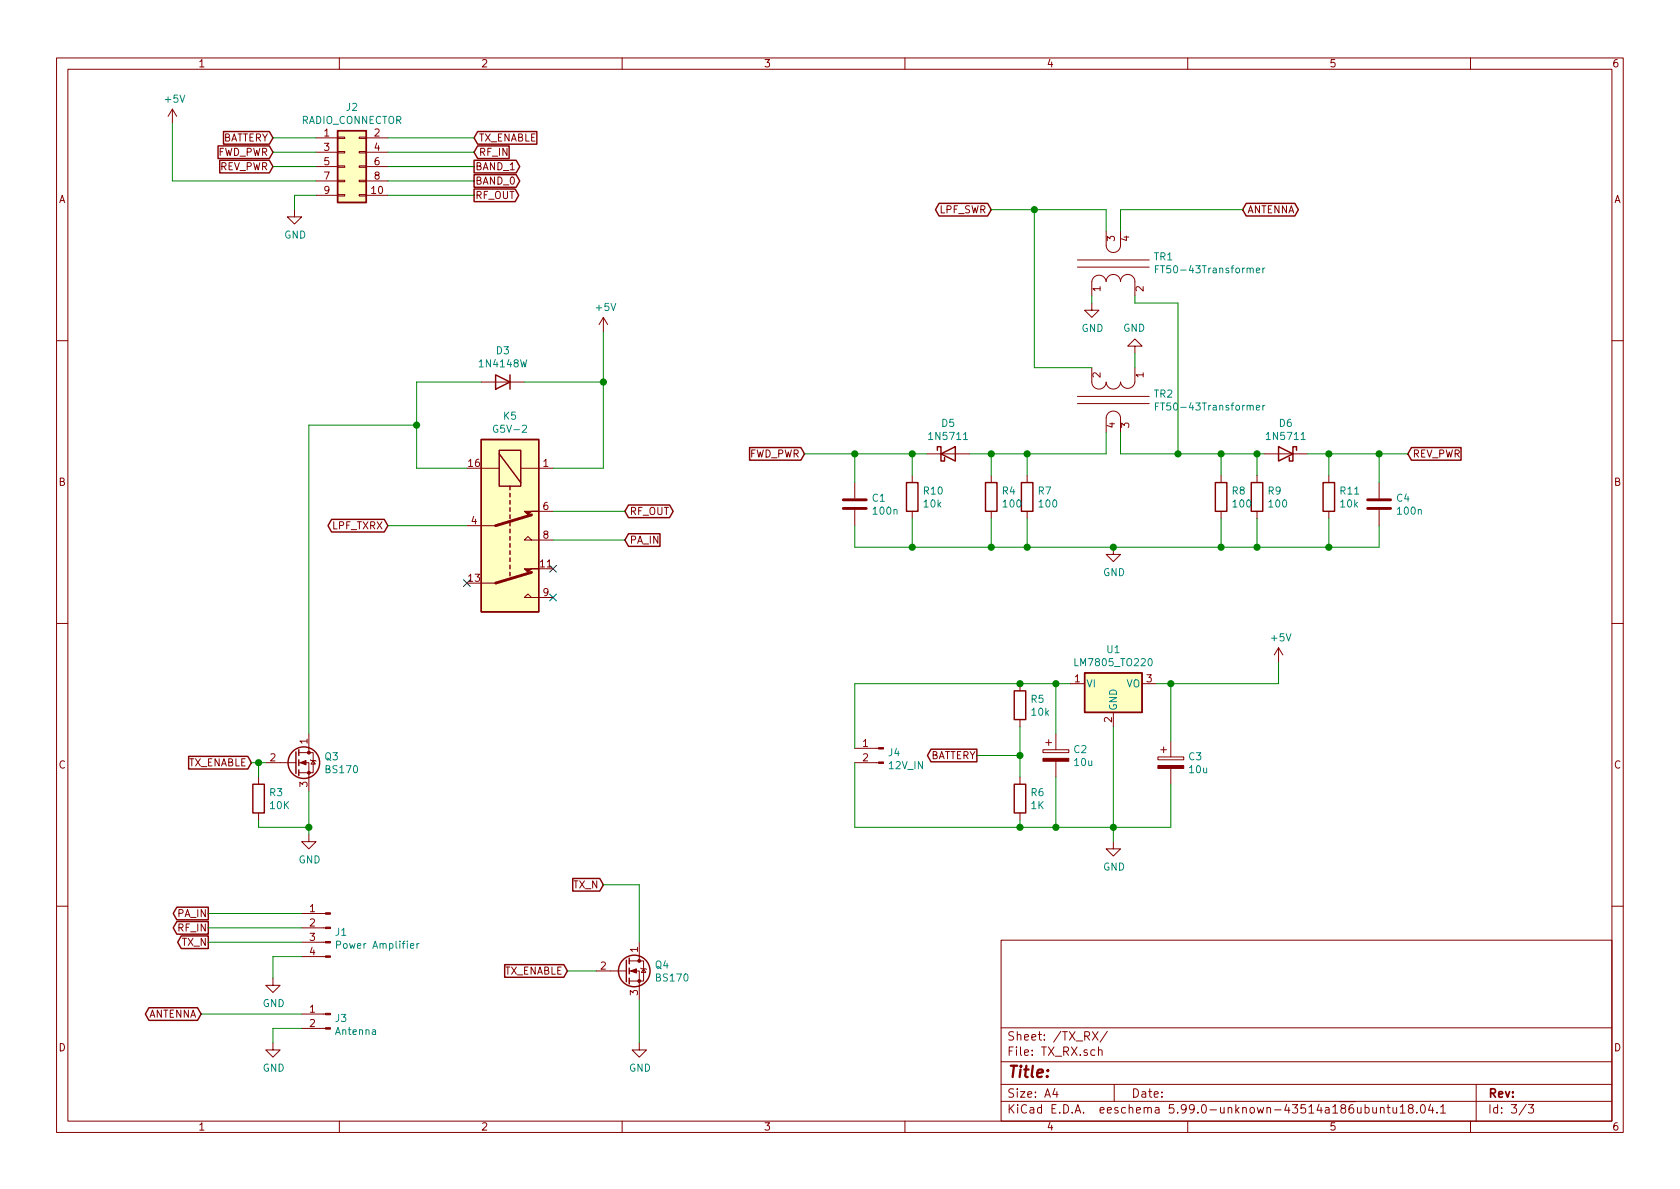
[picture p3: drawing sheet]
EESchema Schematic File Version 5
EELAYER 30 0
EELAYER END
$Descr A4 11693 8268
encoding utf-8
Sheet 3 3
Title ""
Date ""
Rev ""
Comp ""
Comment1 ""
Comment2 ""
Comment3 ""
Comment4 ""
Comment5 ""
Comment6 ""
Comment7 ""
Comment8 ""
Comment9 ""
$EndDescr
Connection ~ 1800 5300
Connection ~ 2150 5750
Connection ~ 2900 2950
Connection ~ 4200 2650
Connection ~ 5950 3150
Connection ~ 6350 3150
Connection ~ 6350 3800
Connection ~ 6900 3150
Connection ~ 6900 3800
Connection ~ 7100 4750
Connection ~ 7100 5250
Connection ~ 7100 5750
Connection ~ 7150 3150
Connection ~ 7150 3800
Connection ~ 7200 1450
Connection ~ 7350 4750
Connection ~ 7350 5750
Connection ~ 7750 3800
Connection ~ 7750 5750
Connection ~ 8150 4750
Connection ~ 8200 3150
Connection ~ 8500 3150
Connection ~ 8500 3800
Connection ~ 8750 3150
Connection ~ 8750 3800
Connection ~ 9250 3150
Connection ~ 9250 3800
Connection ~ 9600 3150
NoConn ~ 3850 3950
NoConn ~ 3850 4150
NoConn ~ 3250 4050
Wire Wire Line
	1200 1250 1200 850 
Wire Wire Line
	1200 1250 2200 1250
Wire Wire Line
	1400 7050 2100 7050
Wire Wire Line
	1450 6350 2100 6350
Wire Wire Line
	1450 6450 2100 6450
Wire Wire Line
	1450 6550 2100 6550
Wire Wire Line
	1750 5300 1800 5300
Wire Wire Line
	1800 5300 1800 5400
Wire Wire Line
	1800 5300 1850 5300
Wire Wire Line
	1800 5700 1800 5750
Wire Wire Line
	1800 5750 2150 5750
Wire Wire Line
	1900 950  2200 950 
Wire Wire Line
	1900 1050 2200 1050
Wire Wire Line
	1900 1150 2200 1150
Wire Wire Line
	1900 6650 2100 6650
Wire Wire Line
	1900 6800 1900 6650
Wire Wire Line
	1900 7150 2100 7150
Wire Wire Line
	1900 7250 1900 7150
Wire Wire Line
	2050 1350 2200 1350
Wire Wire Line
	2050 1450 2050 1350
Wire Wire Line
	2150 2950 2900 2950
Wire Wire Line
	2150 5100 2150 2950
Wire Wire Line
	2150 5500 2150 5750
Wire Wire Line
	2150 5750 2150 5800
Wire Wire Line
	2700 950  3300 950 
Wire Wire Line
	2700 1050 3300 1050
Wire Wire Line
	2700 1150 3300 1150
Wire Wire Line
	2700 1250 3300 1250
Wire Wire Line
	2700 1350 3300 1350
Wire Wire Line
	2700 3650 3250 3650
Wire Wire Line
	2900 2650 3350 2650
Wire Wire Line
	2900 2950 2900 2650
Wire Wire Line
	2900 3250 2900 2950
Wire Wire Line
	3250 3250 2900 3250
Wire Wire Line
	3650 2650 4200 2650
Wire Wire Line
	3850 3250 4200 3250
Wire Wire Line
	3850 3550 4350 3550
Wire Wire Line
	3850 3750 4350 3750
Wire Wire Line
	3950 6750 4150 6750
Wire Wire Line
	4200 2300 4200 2650
Wire Wire Line
	4200 2650 4200 3250
Wire Wire Line
	4450 6150 4200 6150
Wire Wire Line
	4450 6550 4450 6150
Wire Wire Line
	4450 6950 4450 7250
Wire Wire Line
	5600 3150 5950 3150
Wire Wire Line
	5950 3150 6350 3150
Wire Wire Line
	5950 3350 5950 3150
Wire Wire Line
	5950 3650 5950 3800
Wire Wire Line
	5950 3800 6350 3800
Wire Wire Line
	5950 4750 5950 5200
Wire Wire Line
	5950 4750 7100 4750
Wire Wire Line
	5950 5750 5950 5300
Wire Wire Line
	6350 3150 6350 3300
Wire Wire Line
	6350 3150 6450 3150
Wire Wire Line
	6350 3600 6350 3800
Wire Wire Line
	6350 3800 6900 3800
Wire Wire Line
	6750 3150 6900 3150
Wire Wire Line
	6800 5250 7100 5250
Wire Wire Line
	6900 1450 7200 1450
Wire Wire Line
	6900 3150 6900 3300
Wire Wire Line
	6900 3150 7150 3150
Wire Wire Line
	6900 3600 6900 3800
Wire Wire Line
	6900 3800 7150 3800
Wire Wire Line
	7100 4750 7350 4750
Wire Wire Line
	7100 5050 7100 5250
Wire Wire Line
	7100 5250 7100 5400
Wire Wire Line
	7100 5750 5950 5750
Wire Wire Line
	7100 5750 7100 5700
Wire Wire Line
	7150 3150 7150 3300
Wire Wire Line
	7150 3150 7700 3150
Wire Wire Line
	7150 3600 7150 3800
Wire Wire Line
	7150 3800 7750 3800
Wire Wire Line
	7200 1450 7200 2550
Wire Wire Line
	7200 1450 7700 1450
Wire Wire Line
	7350 4750 7350 5100
Wire Wire Line
	7350 4750 7450 4750
Wire Wire Line
	7350 5400 7350 5750
Wire Wire Line
	7350 5750 7100 5750
Wire Wire Line
	7600 2050 7600 2100
Wire Wire Line
	7600 2550 7200 2550
Wire Wire Line
	7700 1450 7700 1600
Wire Wire Line
	7700 3150 7700 3000
Wire Wire Line
	7750 3800 8500 3800
Wire Wire Line
	7750 5050 7750 5750
Wire Wire Line
	7750 5750 7350 5750
Wire Wire Line
	7750 5750 7750 5850
Wire Wire Line
	7800 1450 8650 1450
Wire Wire Line
	7800 1600 7800 1450
Wire Wire Line
	7800 3000 7800 3150
Wire Wire Line
	7800 3150 8200 3150
Wire Wire Line
	7900 2050 7900 2100
Wire Wire Line
	7900 2100 8200 2100
Wire Wire Line
	7900 2450 7900 2550
Wire Wire Line
	8050 4750 8150 4750
Wire Wire Line
	8150 4750 8150 5150
Wire Wire Line
	8150 4750 8900 4750
Wire Wire Line
	8150 5450 8150 5750
Wire Wire Line
	8150 5750 7750 5750
Wire Wire Line
	8200 2100 8200 3150
Wire Wire Line
	8200 3150 8500 3150
Wire Wire Line
	8500 3150 8500 3300
Wire Wire Line
	8500 3150 8750 3150
Wire Wire Line
	8500 3600 8500 3800
Wire Wire Line
	8500 3800 8750 3800
Wire Wire Line
	8750 3150 8750 3300
Wire Wire Line
	8750 3150 8800 3150
Wire Wire Line
	8750 3600 8750 3800
Wire Wire Line
	8750 3800 9250 3800
Wire Wire Line
	8900 4600 8900 4750
Wire Wire Line
	9100 3150 9250 3150
Wire Wire Line
	9250 3150 9250 3300
Wire Wire Line
	9250 3150 9600 3150
Wire Wire Line
	9250 3600 9250 3800
Wire Wire Line
	9250 3800 9600 3800
Wire Wire Line
	9600 3150 9600 3350
Wire Wire Line
	9600 3150 9800 3150
Wire Wire Line
	9600 3800 9600 3650
Text GLabel 1400 7050 0    50   BiDi ~ 0
ANTENNA
Text GLabel 1450 6350 0    50   Output ~ 0
PA_IN
Text GLabel 1450 6450 0    50   Output ~ 0
RF_IN
Text GLabel 1450 6550 0    50   Output ~ 0
TX_N
Text GLabel 1750 5300 0    50   Input ~ 0
TX_ENABLE
Text GLabel 1900 950  0    50   Input ~ 0
BATTERY
Text GLabel 1900 1050 0    50   Input ~ 0
FWD_PWR
Text GLabel 1900 1150 0    50   Input ~ 0
REV_PWR
Text GLabel 2700 3650 0    50   BiDi ~ 0
LPF_TXRX
Text GLabel 3300 950  2    50   Input ~ 0
TX_ENABLE
Text GLabel 3300 1050 2    50   Input ~ 0
RF_IN
Text GLabel 3300 1150 2    50   Output ~ 0
BAND_1
Text GLabel 3300 1250 2    50   Output ~ 0
BAND_0
Text GLabel 3300 1350 2    50   Output ~ 0
RF_OUT
Text GLabel 3950 6750 0    50   Input ~ 0
TX_ENABLE
Text GLabel 4200 6150 0    50   Input ~ 0
TX_N
Text GLabel 4350 3550 2    50   BiDi ~ 0
RF_OUT
Text GLabel 4350 3750 2    50   Input ~ 0
PA_IN
Text GLabel 5600 3150 0    50   Input ~ 0
FWD_PWR
Text GLabel 6800 5250 0    50   Output ~ 0
BATTERY
Text GLabel 6900 1450 0    50   BiDi ~ 0
LPF_SWR
Text GLabel 8650 1450 2    50   BiDi ~ 0
ANTENNA
Text GLabel 9800 3150 2    50   Input ~ 0
REV_PWR
$Comp
L power:+5V #PWR0117
U 1 1
P 1200 850
F 0 "#PWR0117" H 1200 700 50  0001 C CNN
F 1 "+5V" H 1215 1023 50  0000 C CNN
F 2 "" H 1200 850 50  0001 C CNN
F 3 "" H 1200 850 50  0001 C CNN
	1    1200 850 
	1    0    0    -1  
$EndComp
$Comp
L power:+5V #PWR0115
U 1 1
P 4200 2300
F 0 "#PWR0115" H 4200 2150 50  0001 C CNN
F 1 "+5V" H 4215 2473 50  0000 C CNN
F 2 "" H 4200 2300 50  0001 C CNN
F 3 "" H 4200 2300 50  0001 C CNN
	1    4200 2300
	1    0    0    -1  
$EndComp
$Comp
L power:+5V #PWR0116
U 1 1
P 8900 4600
F 0 "#PWR0116" H 8900 4450 50  0001 C CNN
F 1 "+5V" H 8915 4773 50  0000 C CNN
F 2 "" H 8900 4600 50  0001 C CNN
F 3 "" H 8900 4600 50  0001 C CNN
	1    8900 4600
	1    0    0    -1  
$EndComp
$Comp
L power:GND #PWR0105
U 1 1
P 1900 6800
F 0 "#PWR0105" H 1900 6550 50  0001 C CNN
F 1 "GND" H 1905 6627 50  0000 C CNN
F 2 "" H 1900 6800 50  0001 C CNN
F 3 "" H 1900 6800 50  0001 C CNN
	1    1900 6800
	1    0    0    -1  
$EndComp
$Comp
L power:GND #PWR0106
U 1 1
P 1900 7250
F 0 "#PWR0106" H 1900 7000 50  0001 C CNN
F 1 "GND" H 1905 7077 50  0000 C CNN
F 2 "" H 1900 7250 50  0001 C CNN
F 3 "" H 1900 7250 50  0001 C CNN
	1    1900 7250
	1    0    0    -1  
$EndComp
$Comp
L power:GND #PWR065
U 1 1
P 2050 1450
F 0 "#PWR065" H 2050 1200 50  0001 C CNN
F 1 "GND" H 2055 1277 50  0000 C CNN
F 2 "" H 2050 1450 50  0001 C CNN
F 3 "" H 2050 1450 50  0001 C CNN
	1    2050 1450
	1    0    0    -1  
$EndComp
$Comp
L power:GND #PWR0114
U 1 1
P 2150 5800
F 0 "#PWR0114" H 2150 5550 50  0001 C CNN
F 1 "GND" H 2155 5627 50  0000 C CNN
F 2 "" H 2150 5800 50  0001 C CNN
F 3 "" H 2150 5800 50  0001 C CNN
	1    2150 5800
	1    0    0    -1  
$EndComp
$Comp
L power:GND #PWR0107
U 1 1
P 4450 7250
F 0 "#PWR0107" H 4450 7000 50  0001 C CNN
F 1 "GND" H 4455 7077 50  0000 C CNN
F 2 "" H 4450 7250 50  0001 C CNN
F 3 "" H 4450 7250 50  0001 C CNN
	1    4450 7250
	1    0    0    -1  
$EndComp
$Comp
L power:GND #PWR0110
U 1 1
P 7600 2100
F 0 "#PWR0110" H 7600 1850 50  0001 C CNN
F 1 "GND" H 7605 1927 50  0000 C CNN
F 2 "" H 7600 2100 50  0001 C CNN
F 3 "" H 7600 2100 50  0001 C CNN
	1    7600 2100
	1    0    0    -1  
$EndComp
$Comp
L power:GND #PWR0108
U 1 1
P 7750 3800
F 0 "#PWR0108" H 7750 3550 50  0001 C CNN
F 1 "GND" H 7755 3627 50  0000 C CNN
F 2 "" H 7750 3800 50  0001 C CNN
F 3 "" H 7750 3800 50  0001 C CNN
	1    7750 3800
	1    0    0    -1  
$EndComp
$Comp
L power:GND #PWR0111
U 1 1
P 7750 5850
F 0 "#PWR0111" H 7750 5600 50  0001 C CNN
F 1 "GND" H 7755 5677 50  0000 C CNN
F 2 "" H 7750 5850 50  0001 C CNN
F 3 "" H 7750 5850 50  0001 C CNN
	1    7750 5850
	1    0    0    -1  
$EndComp
$Comp
L power:GND #PWR0109
U 1 1
P 7900 2450
F 0 "#PWR0109" H 7900 2200 50  0001 C CNN
F 1 "GND" H 7905 2277 50  0000 C CNN
F 2 "" H 7900 2450 50  0001 C CNN
F 3 "" H 7900 2450 50  0001 C CNN
	1    7900 2450
	-1   0    0    1   
$EndComp
$Comp
L Device:R R3
U 1 1
P 1800 5550
F 0 "R3" H 1870 5595 50  0000 L CNN
F 1 "10K" H 1870 5505 50  0000 L CNN
F 2 "Resistor_SMD:R_0805_2012Metric" V 1730 5550 50  0001 C CNN
F 3 "~" H 1800 5550 50  0001 C CNN
	1    1800 5550
	1    0    0    -1  
$EndComp
$Comp
L Device:R R10
U 1 1
P 6350 3450
F 0 "R10" H 6420 3495 50  0000 L CNN
F 1 "10k" H 6420 3405 50  0000 L CNN
F 2 "Resistor_SMD:R_0805_2012Metric" V 6280 3450 50  0001 C CNN
F 3 "~" H 6350 3450 50  0001 C CNN
	1    6350 3450
	1    0    0    -1  
$EndComp
$Comp
L Device:R R4
U 1 1
P 6900 3450
F 0 "R4" H 6970 3495 50  0000 L CNN
F 1 "100" H 6970 3405 50  0000 L CNN
F 2 "Resistor_SMD:R_0805_2012Metric" V 6830 3450 50  0001 C CNN
F 3 "~" H 6900 3450 50  0001 C CNN
	1    6900 3450
	1    0    0    -1  
$EndComp
$Comp
L Device:R R5
U 1 1
P 7100 4900
F 0 "R5" H 7170 4945 50  0000 L CNN
F 1 "10k" H 7170 4855 50  0000 L CNN
F 2 "Resistor_SMD:R_0805_2012Metric" V 7030 4900 50  0001 C CNN
F 3 "~" H 7100 4900 50  0001 C CNN
	1    7100 4900
	1    0    0    -1  
$EndComp
$Comp
L Device:R R6
U 1 1
P 7100 5550
F 0 "R6" H 7170 5595 50  0000 L CNN
F 1 "1K" H 7170 5505 50  0000 L CNN
F 2 "Resistor_SMD:R_0805_2012Metric" V 7030 5550 50  0001 C CNN
F 3 "~" H 7100 5550 50  0001 C CNN
	1    7100 5550
	1    0    0    -1  
$EndComp
$Comp
L Device:R R7
U 1 1
P 7150 3450
F 0 "R7" H 7220 3495 50  0000 L CNN
F 1 "100" H 7220 3405 50  0000 L CNN
F 2 "Resistor_SMD:R_0805_2012Metric" V 7080 3450 50  0001 C CNN
F 3 "~" H 7150 3450 50  0001 C CNN
	1    7150 3450
	1    0    0    -1  
$EndComp
$Comp
L Device:R R8
U 1 1
P 8500 3450
F 0 "R8" H 8570 3495 50  0000 L CNN
F 1 "100" H 8570 3405 50  0000 L CNN
F 2 "Resistor_SMD:R_0805_2012Metric" V 8430 3450 50  0001 C CNN
F 3 "~" H 8500 3450 50  0001 C CNN
	1    8500 3450
	1    0    0    -1  
$EndComp
$Comp
L Device:R R9
U 1 1
P 8750 3450
F 0 "R9" H 8820 3495 50  0000 L CNN
F 1 "100" H 8820 3405 50  0000 L CNN
F 2 "Resistor_SMD:R_0805_2012Metric" V 8680 3450 50  0001 C CNN
F 3 "~" H 8750 3450 50  0001 C CNN
	1    8750 3450
	1    0    0    -1  
$EndComp
$Comp
L Device:R R11
U 1 1
P 9250 3450
F 0 "R11" H 9320 3495 50  0000 L CNN
F 1 "10k" H 9320 3405 50  0000 L CNN
F 2 "Resistor_SMD:R_0805_2012Metric" V 9180 3450 50  0001 C CNN
F 3 "~" H 9250 3450 50  0001 C CNN
	1    9250 3450
	1    0    0    -1  
$EndComp
$Comp
L Diode:1N4148W D3
U 1 1
P 3500 2650
F 0 "D3" H 3500 2434 50  0000 C CNN
F 1 "1N4148W" H 3500 2525 50  0000 C CNN
F 2 "Diode_SMD:D_SOD-123" H 3500 2475 50  0001 C CNN
F 3 "https://www.vishay.com/docs/85748/1n4148w.pdf" H 3500 2650 50  0001 C CNN
	1    3500 2650
	-1   0    0    1   
$EndComp
$Comp
L Diode:1N5711 D5
U 1 1
P 6600 3150
F 0 "D5" H 6600 3366 50  0000 C CNN
F 1 "1N5711" H 6600 3275 50  0000 C CNN
F 2 "Diode_THT:D_DO-35_SOD27_P7.62mm_Horizontal" H 6600 2975 50  0001 C CNN
F 3 "https://www.microsemi.com/document-portal/doc_download/8865-lds-0040-datasheet" H 6600 3150 50  0001 C CNN
	1    6600 3150
	1    0    0    -1  
$EndComp
$Comp
L Diode:1N5711 D6
U 1 1
P 8950 3150
F 0 "D6" H 8950 3366 50  0000 C CNN
F 1 "1N5711" H 8950 3275 50  0000 C CNN
F 2 "Diode_THT:D_DO-35_SOD27_P7.62mm_Horizontal" H 8950 2975 50  0001 C CNN
F 3 "https://www.microsemi.com/document-portal/doc_download/8865-lds-0040-datasheet" H 8950 3150 50  0001 C CNN
	1    8950 3150
	-1   0    0    -1  
$EndComp
$Comp
L Connector:Conn_01x02_Male J3
U 1 1
P 2300 7050
F 0 "J3" H 2272 7023 50  0000 R CNN
F 1 "Antenna" H 2272 6933 50  0000 R CNN
F 2 "Connector_PinHeader_2.54mm:PinHeader_1x02_P2.54mm_Vertical" H 2300 7050 50  0001 C CNN
F 3 "~" H 2300 7050 50  0001 C CNN
	1    2300 7050
	-1   0    0    -1  
$EndComp
$Comp
L Connector:Conn_01x02_Male J4
U 1 1
P 6150 5200
F 0 "J4" H 6122 5173 50  0000 R CNN
F 1 "12V_IN" H 6122 5083 50  0000 R CNN
F 2 "Connector_PinHeader_2.54mm:PinHeader_1x02_P2.54mm_Vertical" H 6150 5200 50  0001 C CNN
F 3 "~" H 6150 5200 50  0001 C CNN
	1    6150 5200
	-1   0    0    -1  
$EndComp
$Comp
L Device:C C1
U 1 1
P 5950 3500
F 0 "C1" H 6065 3545 50  0000 L CNN
F 1 "100n" H 6065 3455 50  0000 L CNN
F 2 "Capacitor_SMD:C_0805_2012Metric" H 5988 3350 50  0001 C CNN
F 3 "~" H 5950 3500 50  0001 C CNN
	1    5950 3500
	1    0    0    -1  
$EndComp
$Comp
L Device:C C4
U 1 1
P 9600 3500
F 0 "C4" H 9715 3545 50  0000 L CNN
F 1 "100n" H 9715 3455 50  0000 L CNN
F 2 "Capacitor_SMD:C_0805_2012Metric" H 9638 3350 50  0001 C CNN
F 3 "~" H 9600 3500 50  0001 C CNN
	1    9600 3500
	1    0    0    -1  
$EndComp
$Comp
L Device:CP C2
U 1 1
P 7350 5250
F 0 "C2" H 7468 5295 50  0000 L CNN
F 1 "10u" H 7468 5205 50  0000 L CNN
F 2 "Capacitor_Tantalum_SMD:CP_EIA-3216-18_Kemet-A" H 7388 5100 50  0001 C CNN
F 3 "~" H 7350 5250 50  0001 C CNN
	1    7350 5250
	1    0    0    -1  
$EndComp
$Comp
L Device:CP C3
U 1 1
P 8150 5300
F 0 "C3" H 8268 5345 50  0000 L CNN
F 1 "10u" H 8268 5255 50  0000 L CNN
F 2 "Capacitor_Tantalum_SMD:CP_EIA-3216-18_Kemet-A" H 8188 5150 50  0001 C CNN
F 3 "~" H 8150 5300 50  0001 C CNN
	1    8150 5300
	1    0    0    -1  
$EndComp
$Comp
L Connector:Conn_01x04_Male J1
U 1 1
P 2300 6450
F 0 "J1" H 2272 6423 50  0000 R CNN
F 1 "Power Amplifier" H 2272 6333 50  0000 R CNN
F 2 "Connector_PinHeader_2.54mm:PinHeader_1x04_P2.54mm_Vertical" H 2300 6450 50  0001 C CNN
F 3 "~" H 2300 6450 50  0001 C CNN
	1    2300 6450
	-1   0    0    -1  
$EndComp
$Comp
L Transistor_FET:BS170 Q3
U 1 1
P 2050 5300
F 0 "Q3" H 2255 5345 50  0000 L CNN
F 1 "BS170" H 2255 5255 50  0000 L CNN
F 2 "Package_TO_SOT_THT:TO-92_Inline" H 2250 5225 50  0001 L CIN
F 3 "http://www.fairchildsemi.com/ds/BS/BS170.pdf" H 2050 5300 50  0001 L CNN
	1    2050 5300
	1    0    0    -1  
$EndComp
$Comp
L Transistor_FET:BS170 Q4
U 1 1
P 4350 6750
F 0 "Q4" H 4555 6795 50  0000 L CNN
F 1 "BS170" H 4555 6705 50  0000 L CNN
F 2 "Package_TO_SOT_THT:TO-92_Inline" H 4550 6675 50  0001 L CIN
F 3 "http://www.fairchildsemi.com/ds/BS/BS170.pdf" H 4350 6750 50  0001 L CNN
	1    4350 6750
	1    0    0    -1  
$EndComp
$Comp
L xcvr_components:FT50-43Transformer TR1
U 1 1
P 7400 1850
F 0 "TR1" V 7470 1222 50  0000 R CNN
F 1 "FT50-43Transformer" V 7380 1222 50  0000 R CNN
F 2 "openxcvr:FT50-43 Transformer" H 7400 1900 50  0001 C CNN
F 3 "" H 7400 1900 50  0001 C CNN
	1    7400 1850
	0    -1   -1   0   
$EndComp
$Comp
L xcvr_components:FT50-43Transformer TR2
U 1 1
P 8100 2750
F 0 "TR2" V 8080 2678 50  0000 L CNN
F 1 "FT50-43Transformer" V 8170 2678 50  0000 L CNN
F 2 "openxcvr:FT50-43 Transformer" H 8100 2800 50  0001 C CNN
F 3 "" H 8100 2800 50  0001 C CNN
	1    8100 2750
	0    1    1    0   
$EndComp
$Comp
L Regulator_Linear:LM7805_TO220 U1
U 1 1
P 7750 4750
F 0 "U1" H 7750 4991 50  0000 C CNN
F 1 "LM7805_TO220" H 7750 4900 50  0000 C CNN
F 2 "Package_TO_SOT_THT:TO-220-3_Horizontal_TabDown" H 7750 4975 50  0001 C CIN
F 3 "http://www.fairchildsemi.com/ds/LM/LM7805.pdf" H 7750 4700 50  0001 C CNN
	1    7750 4750
	1    0    0    -1  
$EndComp
$Comp
L Connector_Generic:Conn_02x05_Odd_Even J2
U 1 1
P 2400 1150
F 0 "J2" H 2450 1566 50  0000 C CNN
F 1 "RADIO_CONNECTOR" H 2450 1475 50  0000 C CNN
F 2 "Connector_IDC:IDC-Header_2x05_P2.54mm_Vertical" H 2400 1150 50  0001 C CNN
F 3 "~" H 2400 1150 50  0001 C CNN
	1    2400 1150
	1    0    0    -1  
$EndComp
$Comp
L Relay:G5V-2 K5
U 1 1
P 3550 3650
F 0 "K5" V 2784 3650 50  0000 C CNN
F 1 "G5V-2" V 2875 3650 50  0000 C CNN
F 2 "Relay_THT:Relay_DPDT_Omron_G5V-2" H 4200 3600 50  0001 L CNN
F 3 "http://omronfs.omron.com/en_US/ecb/products/pdf/en-g5v_2.pdf" H 3550 3650 50  0001 C CNN
	1    3550 3650
	0    1    1    0   
$EndComp
$EndSCHEMATC
